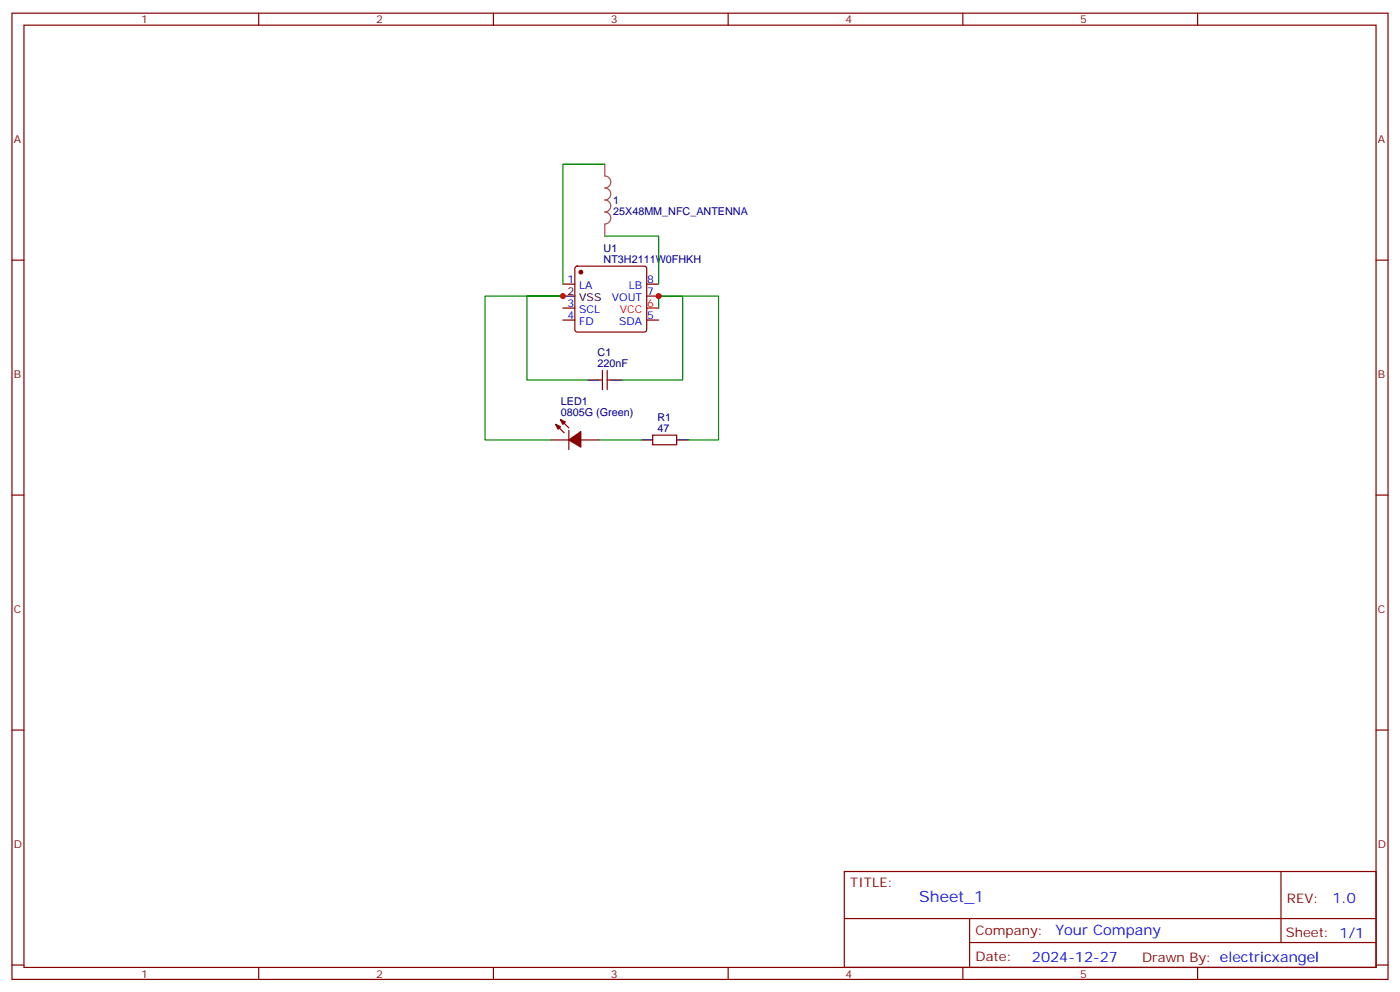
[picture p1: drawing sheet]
<svg xmlns="http://www.w3.org/2000/svg" width="412mm" height="292mm" viewBox="0 0 412 292" stroke-linecap="round" stroke-linejoin="round" font-family="sans-serif">
<g fill="none" stroke="#870000" stroke-width=".35">
<path d="M3.5 3.9h405.4v284.3h-405.4zM7.1 7.4h398.2v277.3h-398.2zM76.2 3.9v3.5M145.3 3.9v3.5M214.5 3.9v3.5M283.6 3.9v3.5M352.8 3.9v3.5M3.5 76.6h3.6M169.6 78.5l.4-.2h19.8l.5 .2 .2 .5v18l-.2 .5-.5 .2h-19.8l-.5-.2-.2-.5v-18zM405.3 76.6h3.6M165.8 83.6h3.5M165.8 94.2h3.5"/>
<path d="M165.8 90.7h3.5M190.5 83.6h3.5M190.5 87.1h3.5M190.5 94.2h3.5M176.4 111.8h1M177.4 109v5.7M178.9 109v5.7M178.9 111.8h1M162.3 129.5h5.3M163.7 124.9l2.5 2.5M165.1 123.5l2.5 2.4M167.6 126.6v5.7"/>
<path d="M171.1 129.5h5.3M192.3 128.1h7v2.8h-7zM3.5 145.7h3.6M405.3 145.7h3.6M3.5 214.8h3.6M405.3 214.8h3.6M248.7 256.5h156.6v28.2h-156.6zM377.3 256.5v20.9M248.7 270.3h156.5M285.6 277.4h119.6M285.6 270.3v14.1M3.5 284h3.6"/>
<path d="M76.2 284.7v3.5M145.3 284.7v3.5M214.5 284.7v3.5M283.6 284.7v3.5M352.8 284.7v3.5M405.3 284h3.6"/>
</g>
<path d="M190.5 90.7h3.5" fill="none" stroke="#f00" stroke-width=".35"/>
<path d="M165.8 87.1h3.5M172.9 111.8h3.5M179.9 111.8h3.5M188.7 129.5h3.6M199.3 129.5h3.5" fill="none" stroke="#000" stroke-width=".35"/>
<g fill="#870000" stroke="#870000" stroke-width=".35">
<path d="M163.7 124.9l1.4 .7-.7 .7z"/>
<path d="M165.1 123.5l1.4 .7-.7 .7z"/>
<path d="M167.6 129.5l3.5-2.5v4.6z"/>
<circle cx="171.1" cy="80.1" r=".53"/>
</g>
<path d="M178.2 48.3v3.5a1.76 1.76 0 0 1 1.7 1.8 1.76 1.76 0 0 1-1.7 1.7 1.76 1.76 0 0 1 1.7 1.8 1.76 1.76 0 0 1-1.7 1.8 1.76 1.76 0 0 1 1.7 1.7 1.76 1.76 0 0 1-1.7 1.8 1.76 1.76 0 0 1 1.7 1.7 1.76 1.76 0 0 1-1.7 1.8M178.2 66v3.5" fill="none" stroke="#a64a4a" stroke-width=".35"/>
<path d="M178.2 48.3h-12.4v35.3M178.2 69.5h15.8v14.1M194 90.7v-3.6h7.1v24.7h-17.7M194 87.1h17.7v42.4h-8.9M172.9 111.8h-17.7v-24.7h10.6h-22.9v42.4h19.4M176.4 129.5h12.3" fill="none" stroke="#008700" stroke-width=".35"/>
<g fill="#c00">
<circle cx="194" cy="87.1" r=".88"/>
<circle cx="165.8" cy="87.1" r=".88"/>
</g>
<text font-size="4.6" fill="#00f" x="270.8" y="265.5">Sheet_1</text>
<g font-size="4.2" fill="#00f">
<text x="392.5" y="265.7">1.0</text>
<text x="310.9" y="275.3">Your Company</text>
<text x="304" y="283.1">2024-12-27</text>
</g>
<g font-size="3.9" fill="#800">
<text x="250.5" y="261.1">TITLE:</text>
<text x="379.1" y="265.7">REV:</text>
<text x="287.4" y="275.3">Company:</text>
<text x="378.7" y="275.9">Sheet: 1/1</text>
<text x="287.4" y="282.9">Date:</text>
<text x="336.4" y="283">Draw</text>
<text x="346.6" y="283">n By: electricxangel</text>
</g>
<g font-size="3.2" fill="#800">
<text x="41.6" y="6.9">1</text>
<text x="110.8" y="6.9">2</text>
<text x="179.9" y="6.9">3</text>
<text x="249.1" y="6.9">4</text>
<text x="318.2" y="6.9">5</text>
<text x="4.1" y="42">A</text>
<text x="405.9" y="42">A</text>
<text x="4.1" y="111.1">B</text>
<text x="405.9" y="111.1">B</text>
<text x="4.1" y="180.3">C</text>
<text x="405.9" y="180.3">C</text>
<text x="4.1" y="249.4">D</text>
<text x="405.9" y="249.4">D</text>
<text x="41.6" y="287.7">1</text>
<text x="110.8" y="287.7">2</text>
<text x="179.9" y="287.7">3</text>
<text x="249.1" y="287.7">4</text>
<text x="318.2" y="287.7">5</text>
</g>
<g font-size="3.2" fill="#000080">
<text x="180.6" y="63.2">25X48MM_NFC_ANTENNA</text>
<text x="180.6" y="60.1">1</text>
<text x="177.8" y="77.3">NT3H2111W0FHKH</text>
<text x="177.8" y="74.1">U1</text>
<text x="176.1" y="107.9">220nF</text>
<text x="176.1" y="104.8">C1</text>
<text x="165.2" y="119.3">LED1</text>
<text x="165.2" y="122.4">0805G (Green)</text>
<text x="193.7" y="123.9">R1</text>
<text x="193.7" y="127">47</text>
</g>
<g font-size="3.2" fill="#00f">
<text x="167.1" y="83.3">1</text>
<text x="190.7" y="83.3">8</text>
<text x="170.6" y="85">LA</text>
<text x="180.3" y="88.5">VOUT</text>
<text x="185.3" y="85">LB</text>
<text x="190.7" y="86.8">7</text>
<text x="167.1" y="93.8">4</text>
<text x="167.1" y="90.3">3</text>
<text x="170.6" y="95.6">FD</text>
<text x="170.6" y="92.1">SCL</text>
<text x="182.4" y="95.6">SDA</text>
<text x="190.7" y="93.8">5</text>
</g>
<g font-size="3.2">
<text x="167.1" y="86.8">2</text>
<text x="170.6" y="88.5">VSS</text>
</g>
<g font-size="3.2" fill="#f00">
<text x="182.6" y="92.1">VCC</text>
<text x="190.7" y="90.3">6</text>
</g>
</svg>
